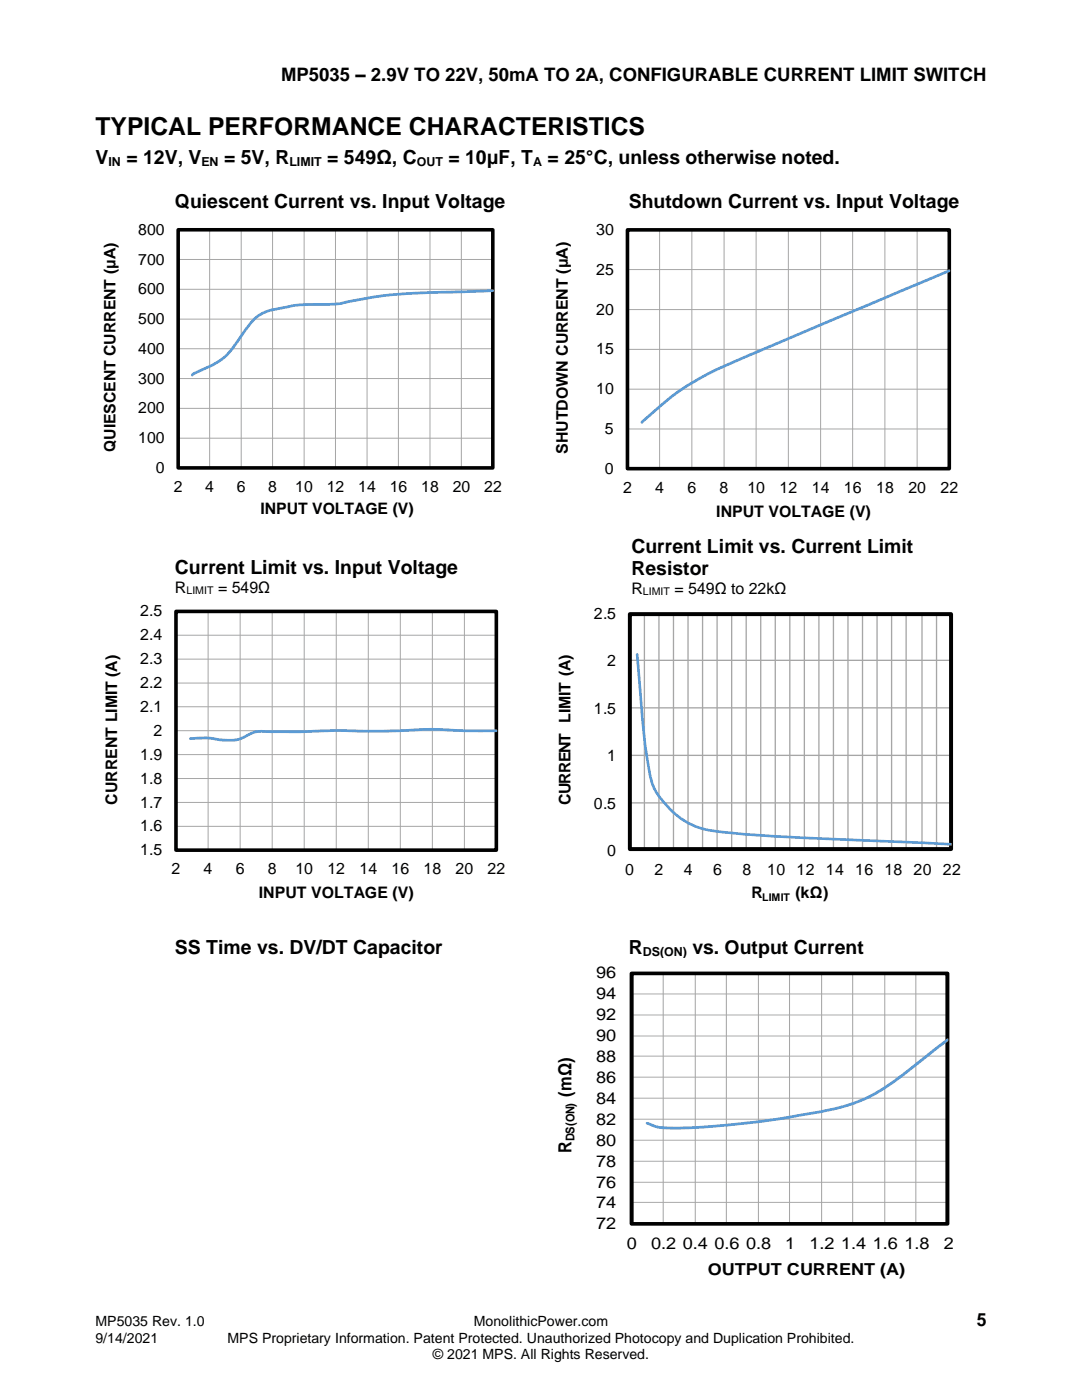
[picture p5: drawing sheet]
<svg xmlns="http://www.w3.org/2000/svg" width="216mm" height="279mm" viewBox="0 0 216 279" stroke-linecap="round" stroke-linejoin="round" font-family="sans-serif">
<g fill="none" stroke="#a6a6a6" stroke-width=".2">
<path d="M35.6 51.8h62.8M35.6 57.7h62.8M41.8 45.8v47.6M48.1 45.8v47.6M54.4 45.8v47.6M60.7 45.8v47.6M66.9 45.8v47.6M73.2 45.8v47.6M79.5 45.8v47.6M85.8 45.8v47.6M92.1 45.8v47.6M125.2 53.8h64.2"/>
<path d="M131.6 45.9v47.7M138 45.9v47.7M144.5 45.9v47.7M150.9 45.9v47.7M157.3 45.9v47.7M163.7 45.9v47.7M170.1 45.9v47.7M176.6 45.9v47.7M183 45.9v47.7M35.6 63.7h62.8M35.6 69.6h62.8M35.6 75.5h62.8"/>
<path d="M125.2 61.8h64.2M125.2 69.7h64.2M125.2 77.7h64.2M35.6 81.5h62.8M35.6 87.5h62.8M35.6 93.4v-47.6h62.8v47.6M125.2 85.6h64.2M125.2 93.6v-47.7h64.2v47.7M35.1 126.8h63.9M35.1 131.5h63.9M35.1 136.3h63.9M41.5 122v47.6"/>
<path d="M47.9 122v47.6M54.3 122v47.6M60.7 122v47.6M67.1 122v47.6M73.5 122v47.6M79.9 122v47.6M86.3 122v47.6M92.7 122v47.6M35.1 141.1h63.9M35.1 145.8h63.9M35.1 150.6h63.9M35.1 155.4h63.9"/>
<path d="M35.1 160.1h63.9M35.1 164.9h63.9M35.1 169.6v-47.6h63.9v47.6M126.1 198.4h63M132.3 194.2v50M138.7 194.2v50M144.9 194.2v50M151.3 194.2v50M157.5 194.2v50M163.9 194.2v50M170.1 194.2v50M176.5 194.2v50"/>
<path d="M182.7 194.2v50M126.1 202.6h63M126.1 206.8h63M126.1 210.8h63M126.1 215h63M126.1 219.2h63M126.1 223.4h63M126.1 227.6h63M126.1 231.8h63M126.1 235.9h63M126.1 240h63M126.1 244.2v-50h63v50"/>
</g>
<path d="M35.6 45.9h62.7v47.5h-62.7z" fill="none" stroke="#000" stroke-width=".71" stroke-linecap="butt"/>
<path d="M35.6 93.4h62.8M125.2 93.6h64.2M35.1 169.6h63.9" fill="none" stroke="#000" stroke-width=".25"/>
<path d="M98.3 58l-10 .3a85.9 85.9 0 0 0-20.7 2.3l-5.5 .2a19.7 19.7 0 0 0-5.9 .7 8.8 8.8 0 0 0-7.5 4.7l-.6 .9a13.8 13.8 0 0 1-6.3 6l-2.7 1.2-.7 .6M189.4 54l-39.2 16.6a71.1 71.1 0 0 0-16.1 8.5l-6 5.2M99 145.8h-5.5a93.5 93.5 0 0 0-15.4 .1h-4a170.8 170.8 0 0 0-15.8 .1h-3.6a12.9 12.9 0 0 0-4.3 .3l-.6 .2a9.2 9.2 0 0 1-7.4 .9l-1.6-.1-2.8 .1" fill="none" stroke="#5b9bd5" stroke-width=".55"/>
<path d="M125.2 45.9h64.2v47.6h-64.2zM35.1 122h63.9v47.7h-63.9z" fill="none" stroke="#000" stroke-width=".72" stroke-linecap="butt"/>
<g fill="none" stroke="#a6a6a6" stroke-width=".26">
<path d="M125.7 131.8h64.1M128.6 122.6v46.9M131.5 122.6v46.9M134.4 122.6v46.9M137.3 122.6v46.9M140.2 122.6v46.9M143.1 122.6v46.9M146 122.6v46.9M148.9 122.6v46.9M151.8 122.6v46.9M154.7 122.6v46.9M157.6 122.6v46.9"/>
<path d="M160.5 122.6v46.9M163.4 122.6v46.9M166.3 122.6v46.9M169.2 122.6v46.9M172.1 122.6v46.9M175 122.6v46.9M177.9 122.6v46.9M180.8 122.6v46.9M184 122.6v46.9M186.9 122.6v46.9M125.7 141.3h64.1M125.7 150.7h64.1"/>
<path d="M125.7 160.2h64.1M125.7 169.5v-46.9h64.1v46.9"/>
</g>
<path d="M125.7 122.6h64.1v46.9h-64.1z" fill="none" stroke="#000" stroke-width=".79" stroke-linecap="butt"/>
<path d="M125.7 169.5h64.1" fill="none" stroke="#000" stroke-width=".26"/>
<path d="M127.1 130.6a252.7 252.7 0 0 0 2.5 23.4 11.7 11.7 0 0 0 3.7 7.1 14.5 14.5 0 0 0 10 4.9 585 585 0 0 0 37.3 2.1l9.4 .4" fill="none" stroke="#5b9bd5" stroke-width=".53"/>
<path d="M126 194.3h63v49.9h-63z" fill="none" stroke="#000" stroke-width=".76" stroke-linecap="butt"/>
<path d="M126 244.2h63" fill="none" stroke="#000" stroke-width=".38"/>
<path d="M189.1 207.5l-4.5 3.5a66.4 66.4 0 0 1-11.2 7.9 51.3 51.3 0 0 1-14.6 3.8 147.3 147.3 0 0 1-26.5 2.4l-1.4-.2-1.8-.7" fill="none" stroke="#5b9bd5" stroke-width=".57"/>
<text font-size="4.9" x="19" y="27">TYPICAL PERFORMANCE CHARACTERISTICS</text>
<g font-size="3.9">
<text x="19" y="32.7">V</text>
<text x="25.2" y="32.7">= 12V, V</text>
<text x="44.7" y="32.7">= 5V, R</text>
<text x="65.3" y="32.7">= 549Ω, C</text>
<text x="89.5" y="32.7">= 10μF, T</text>
<text x="109.3" y="32.7">= 25°C, unless otherwise noted.</text>
<text x="34.9" y="41.4">Quiescent Current vs. Input Voltage</text>
<text x="125.5" y="41.4">Shutdown Current vs. Input Voltage</text>
<text x="126" y="110.3">Current Limit vs. Current Limit</text>
<text x="34.9" y="114.6">Current Limit vs. Input Voltage</text>
<text x="126" y="114.8">Resistor</text>
<text x="34.9" y="190.3">SS Time vs. DV/DT Capacitor</text>
<text x="125.5" y="190.3">R</text>
<text x="138.1" y="190.3">vs. Output Current</text>
</g>
<text font-size="3.7" x="56.1" y="16.2">MP5035 – 2.9V TO 22V, 50mA TO 2A, CONFIGURABLE CURRENT LIMIT SWITCH</text>
<g font-size="3.6">
<text x="114.1" y="218.9" transform="rotate(-90 114.1 218.9)">(mΩ)</text>
<text x="114.1" y="230.1" transform="rotate(-90 114.1 230.1)">R</text>
</g>
<text font-size="3.5" x="194.9" y="264.6">5</text>
<g font-size="3.3">
<text x="119" y="195.2">96</text>
<text x="119" y="203.5">92</text>
<text x="119" y="199.4">94</text>
<text x="119" y="207.7">90</text>
<text x="119" y="211.9">88</text>
<text x="119" y="220.3">84</text>
<text x="119" y="216.1">86</text>
<text x="119" y="224.5">82</text>
<text x="119" y="232.8">78</text>
<text x="119" y="228.6">80</text>
<text x="119" y="237">76</text>
<text x="119" y="245.4">72</text>
<text x="119" y="241.2">74</text>
<text x="125.1" y="249.3">0</text>
<text x="129.9" y="249.3">0.2</text>
<text x="136.2" y="249.3">0.4</text>
<text x="142.5" y="249.3">0.6</text>
<text x="148.9" y="249.3">0.8</text>
<text x="156.7" y="249.3">1</text>
<text x="161.5" y="249.3">1.2</text>
<text x="167.8" y="249.3">1.4</text>
<text x="174.2" y="249.3">1.6</text>
<text x="180.5" y="249.3">1.8</text>
<text x="188.3" y="249.3">2</text>
<text x="141.2" y="254.4">OUTPUT CURRENT (A)</text>
</g>
<g font-size="3.2">
<text x="118.9" y="46.9">30</text>
<text x="27.6" y="58.7">600</text>
<text x="118.9" y="54.8">25</text>
<text x="118.9" y="62.8">20</text>
<text x="27.6" y="70.6">400</text>
<text x="118.9" y="70.7">15</text>
<text x="27.6" y="82.5">200</text>
<text x="118.9" y="78.7">10</text>
<text x="120.7" y="86.6">5</text>
<text x="31.1" y="94.4">0</text>
<text x="113.3" y="90.6" transform="rotate(-90 113.3 90.6)">SHUTDOWN CURRENT (μA)</text>
<text x="120.7" y="94.6">0</text>
<text x="124.3" y="98.4">2</text>
<text x="130.7" y="98.4">4</text>
<text x="137.2" y="98.4">6</text>
<text x="143.6" y="98.4">8</text>
<text x="149.1" y="98.4">10</text>
<text x="155.6" y="98.4">12</text>
<text x="162" y="98.4">14</text>
<text x="168.4" y="98.4">16</text>
<text x="174.8" y="98.4">18</text>
<text x="181.3" y="98.4">20</text>
<text x="187.7" y="98.4">22</text>
<text x="52" y="102.6">INPUT VOLTAGE (V)</text>
<text x="142.9" y="103.1">INPUT VOLTAGE (V)</text>
<text x="34.9" y="118.3">R</text>
<text x="43.5" y="118.3">= 549Ω</text>
<text x="126" y="118.6">R</text>
<text x="134.6" y="118.6">= 549Ω to 22kΩ</text>
<text x="28" y="123">2.5</text>
<text x="118.5" y="123.5">2.5</text>
<text x="28" y="127.8">2.4</text>
<text x="28" y="137.3">2.2</text>
<text x="28" y="132.5">2.3</text>
<text x="121.1" y="133">2</text>
<text x="28" y="142.1">2.1</text>
<text x="118.5" y="142.5">1.5</text>
<text x="30.6" y="146.8">2</text>
<text x="28" y="151.6">1.9</text>
<text x="121.1" y="151.9">1</text>
<text x="23.4" y="160.6" transform="rotate(-90 23.4 160.6)">CURRENT LIMIT (A)</text>
<text x="28" y="161.2">1.7</text>
<text x="28" y="156.4">1.8</text>
<text x="113.8" y="160.6" transform="rotate(-90 113.8 160.6)">CURRENT LIMIT (A)</text>
<text x="118.5" y="161.4">0.5</text>
<text x="28" y="165.9">1.6</text>
<text x="28" y="170.7">1.5</text>
<text x="121.1" y="170.8">0</text>
<text x="34.2" y="174.5">2</text>
<text x="40.6" y="174.5">4</text>
<text x="47" y="174.5">6</text>
<text x="51.6" y="179.1">INPUT VOLTAGE (V)</text>
<text x="53.4" y="174.5">8</text>
<text x="58.9" y="174.5">10</text>
<text x="65.3" y="174.5">12</text>
<text x="71.7" y="174.5">14</text>
<text x="78.1" y="174.5">16</text>
<text x="84.5" y="174.5">18</text>
<text x="90.9" y="174.5">20</text>
<text x="97.3" y="174.5">22</text>
<text x="124.8" y="174.6">0</text>
<text x="130.6" y="174.6">2</text>
<text x="136.4" y="174.6">4</text>
<text x="142.3" y="174.6">6</text>
<text x="148.1" y="174.6">8</text>
<text x="150" y="179.2">R</text>
<text x="153.1" y="174.6">10</text>
<text x="158.7" y="179.2">(kΩ)</text>
<text x="158.9" y="174.6">12</text>
<text x="164.8" y="174.6">14</text>
<text x="170.6" y="174.6">16</text>
<text x="176.5" y="174.6">18</text>
<text x="182.3" y="174.6">20</text>
<text x="188.2" y="174.6">22</text>
</g>
<g font-size="3.1">
<text x="27.6" y="46.8">800</text>
<text x="27.6" y="52.8">700</text>
<text x="27.6" y="64.7">500</text>
<text x="27.6" y="76.6">300</text>
<text x="27.6" y="88.5">100</text>
<text x="23" y="90.2" transform="rotate(-90 23 90.2)">QUIESCENT CURRENT (μA)</text>
<text x="34.7" y="98.2">2</text>
<text x="41" y="98.2">4</text>
<text x="47.2" y="98.2">6</text>
<text x="53.5" y="98.2">8</text>
<text x="58.9" y="98.2">10</text>
<text x="65.2" y="98.2">12</text>
<text x="71.5" y="98.2">14</text>
<text x="77.8" y="98.2">16</text>
<text x="84" y="98.2">18</text>
<text x="90.3" y="98.2">20</text>
<text x="96.6" y="98.2">22</text>
</g>
<g font-size="2.8">
<text x="19" y="264.6">MP5035 Rev. 1.0</text>
<text x="19" y="267.9">9/14/2021</text>
<text x="45.4" y="267.9">MPS Proprietary Information. Patent Protected. Unauthorized Photocopy and Duplication Prohibited.</text>
<text x="94.6" y="264.6">MonolithicPower.com</text>
<text x="86.4" y="271.2">© 2021 MPS. All Rights Reserved.</text>
</g>
<g font-size="2.5">
<text x="21.6" y="33.1">IN</text>
<text x="40.2" y="33.1">EN</text>
<text x="57.7" y="33.1">LIMIT</text>
<text x="83.1" y="33.1">OUT</text>
<text x="106.4" y="33.1">A</text>
<text x="128.3" y="190.7">DS(ON)</text>
</g>
<text font-size="2.4" x="114.7" y="227.7" transform="rotate(-90 114.7 227.7)">DS(ON)</text>
<g font-size="2.1">
<text x="37.2" y="118.5">LIMIT</text>
<text x="128.3" y="118.8">LIMIT</text>
<text x="152.1" y="179.7">LIMIT</text>
</g>
</svg>
